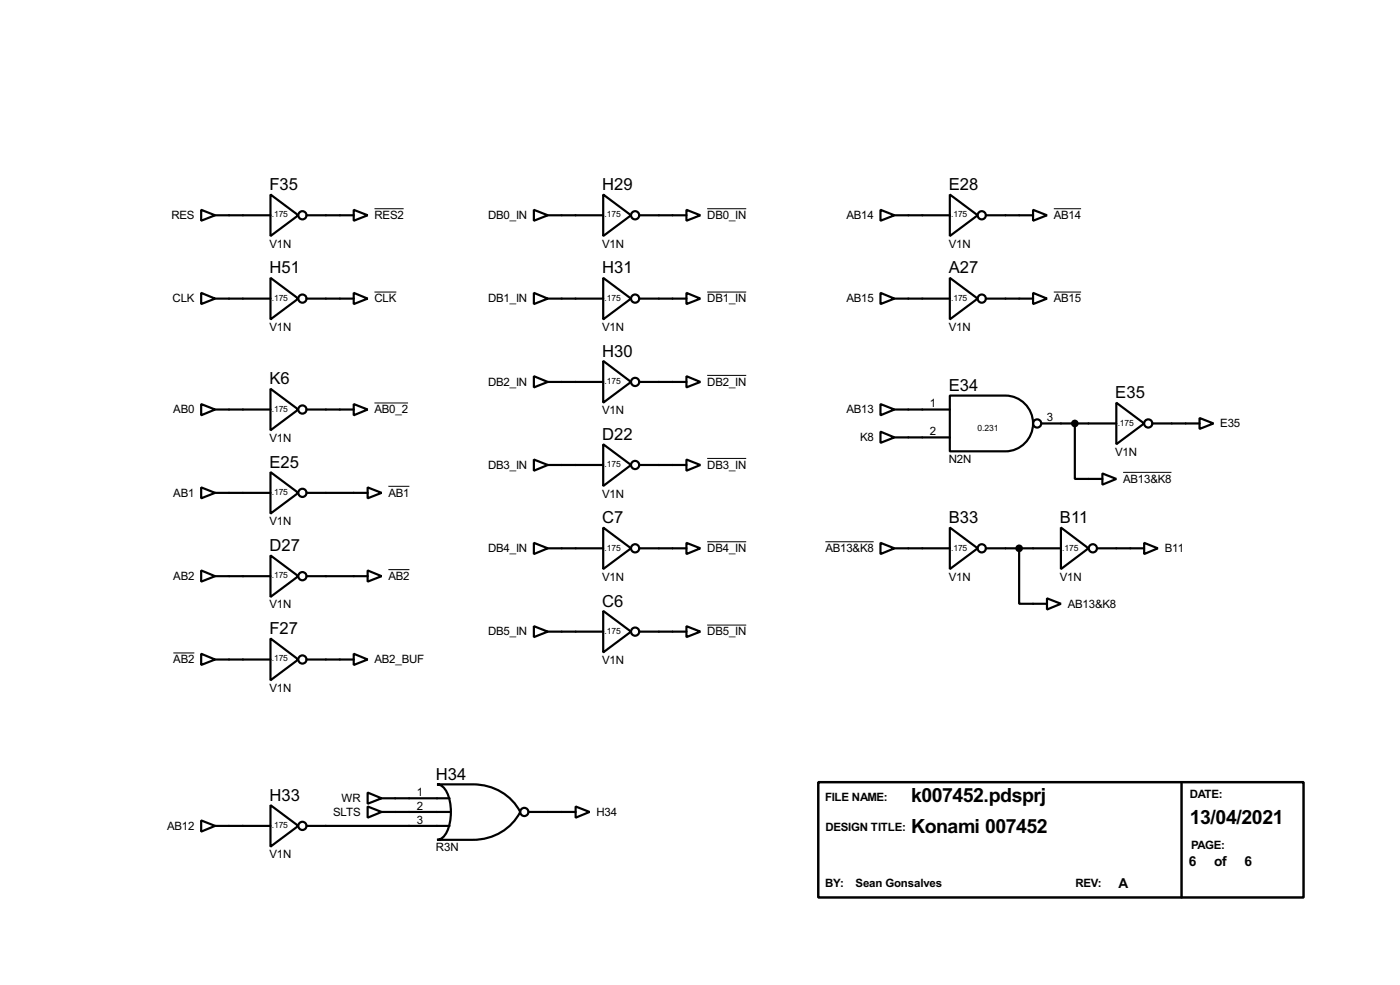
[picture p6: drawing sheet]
<svg xmlns="http://www.w3.org/2000/svg" width="256mm" height="180mm" viewBox="0 0 256 180" stroke-linecap="round" stroke-linejoin="round" font-family="sans-serif">
<g fill="none" stroke="#000" stroke-width=".4">
<path d="M36.9 38.4l2.5 1-2.5 1zM39.4 39.4h10.2M49.6 35.6l5.1 3.8-5.1 3.8zM56.2 39.4h8.6M64.8 38.4l2.6 1-2.6 1zM97.8 38.4l2.6 1-2.6 1zM100.4 39.4h10.1M110.5 35.6l5.1 3.8-5.1 3.8zM117.1 39.4h8.7M125.8 38.4l2.5 1-2.5 1zM161.3 38.4l2.6 1-2.6 1zM163.9 39.4h10.1"/>
<path d="M174 35.6l5.1 3.8-5.1 3.8zM180.6 39.4h8.7M189.3 38.4l2.5 1-2.5 1zM36.9 53.6l2.5 1.1-2.5 1zM39.4 54.7h10.2M49.6 50.9l5.1 3.8-5.1 3.8zM56.2 54.7h8.6M64.8 53.6l2.6 1.1-2.6 1zM97.8 53.6l2.6 1.1-2.6 1zM100.4 54.7h10.1M110.5 50.9l5.1 3.8-5.1 3.8zM117.1 54.7h8.7"/>
<path d="M125.8 53.6l2.5 1.1-2.5 1zM161.3 53.6l2.6 1.1-2.6 1zM163.9 54.7h10.1M174 50.9l5.1 3.8-5.1 3.8zM180.6 54.7h8.7M189.3 53.6l2.5 1.1-2.5 1zM36.9 74l2.5 1-2.5 1zM39.4 75h10.2M49.6 71.2l5.1 3.8-5.1 3.8zM56.2 75h8.6M64.8 74l2.6 1-2.6 1zM97.8 68.9l2.6 1-2.6 1z"/>
<path d="M100.4 69.9h10.1M110.5 66.1l5.1 3.8-5.1 3.8zM117.1 69.9h8.7M125.8 68.9l2.5 1-2.5 1zM161.3 74l2.6 1-2.6 1zM161.3 79l2.6 1.1-2.6 1zM163.9 75h10.1M174 72.4h10.2a5.1 5.1 0 0 1 5.1 5.1 5.1 5.1 0 0 1-5.1 5.1h-10.2zM190.8 77.5h13.7M196.9 77.5v10.2h5.1M204.5 73.7l5.1 3.8-5.1 3.8zM211.1 77.5h8.7"/>
<path d="M219.8 76.5l2.5 1-2.5 1zM36.9 89.2l2.5 1-2.5 1zM39.4 90.2h10.2M49.6 86.4l5.1 3.8-5.1 3.8zM56.2 90.2h11.2M67.4 89.2l2.5 1-2.5 1zM97.8 99.4l2.6 1-2.6 1zM97.8 84.1l2.6 1-2.6 1.1zM100.4 85.1h10.1M110.5 96.6l5.1 3.8-5.1 3.8zM110.5 81.3l5.1 3.8-5.1 3.9zM117.1 85.1h8.7"/>
<path d="M125.8 99.4l2.5 1-2.5 1zM125.8 84.1l2.5 1-2.5 1.1zM161.3 99.4l2.6 1-2.6 1zM163.9 80.1h10.1M174 96.6l5.1 3.8-5.1 3.8zM194.4 96.6l5 3.8-5 3.8zM202 86.7l2.5 1-2.5 1zM209.6 99.4l2.5 1-2.5 1zM36.9 119.7l2.5 1-2.5 1zM36.9 104.4l2.5 1.1-2.5 1zM39.4 105.5h10.2M49.6 116.9l5.1 3.8-5.1 3.8z"/>
<path d="M49.6 101.7l5.1 3.8-5.1 3.8zM56.2 105.5h11.2M64.8 119.7l2.6 1-2.6 1zM67.4 104.4l2.5 1.1-2.5 1zM97.8 114.6l2.6 1-2.6 1zM100.4 115.6h10.1M100.4 100.4h10.1M110.5 111.8l5.1 3.8-5.1 3.8zM117.1 115.6h8.7M117.1 100.4h8.7M125.8 114.6l2.5 1-2.5 1zM163.9 100.4h10.1"/>
<path d="M180.6 100.4h13.8M186.7 100.4v10.1h5.1M191.8 109.5l2.6 1-2.6 1.1zM201 100.4h8.6M39.4 120.7h10.2M56.2 120.7h8.6M36.9 150.2l2.5 1-2.5 1zM39.4 151.2h10.2M49.6 147.4l5.1 3.8-5.1 3.8zM56.2 151.2h26.2M67.4 145.1l2.5 1-2.5 1zM67.4 147.6l2.5 1-2.5 1.1z"/>
<path d="M69.9 146.1h12.5M69.9 148.6h12.5M80.1 143.6h6.6a9.6 9.6 0 0 1 8.6 5 9.6 9.6 0 0 1-8.6 5.1h-6.6a2.22 2.22 0 0 0 1.8-1.5 9 9 0 0 0-.4-7.8l-.9-.7zM96.8 148.6h8.7M105.5 147.6l2.5 1-2.5 1.1z"/>
<circle cx="55.4" cy="39.4" r=".75"/>
<circle cx="116.3" cy="39.4" r=".75"/>
<circle cx="179.8" cy="39.4" r=".75"/>
<circle cx="55.4" cy="54.7" r=".75"/>
<circle cx="116.3" cy="54.7" r=".75"/>
<circle cx="179.8" cy="54.7" r=".75"/>
<circle cx="55.4" cy="75" r=".75"/>
<circle cx="116.3" cy="69.9" r=".75"/>
<circle cx="190" cy="77.5" r=".75"/>
<circle cx="210.3" cy="77.5" r=".75"/>
<circle cx="55.4" cy="90.2" r=".75"/>
<circle cx="116.3" cy="85.1" r=".75"/>
<circle cx="55.4" cy="105.5" r=".75"/>
<circle cx="116.3" cy="100.4" r=".75"/>
<circle cx="116.3" cy="115.6" r=".75"/>
<circle cx="179.8" cy="100.4" r=".75"/>
<circle cx="200.2" cy="100.4" r=".75"/>
<circle cx="55.4" cy="120.7" r=".75"/>
<circle cx="55.4" cy="151.2" r=".75"/>
<circle cx="96" cy="148.6" r=".75"/>
</g>
<g fill="none" stroke="#000" stroke-width=".18">
<path d="M68.6 38.2h5.4M129.6 38.2h7.1M193.1 38.2h5M68.6 53.5h4M129.6 53.5h7.1M193.1 53.5h5M68.6 73.8h6.2M129.6 68.7h7.1M71.2 89h3.8M129.6 99.2h7.1M129.6 83.9h7.1M151.2 99.2h8.9"/>
<path d="M205.8 86.5h8.8M31.8 119.5h3.8M71.2 104.3h3.8M129.6 114.4h7.1"/>
</g>
<g fill="#000" stroke="#000" stroke-width=".4">
<circle cx="196.9" cy="77.5" r=".5"/>
<circle cx="186.7" cy="100.4" r=".5"/>
</g>
<path d="M149.9 143.2h88.9v21.1h-88.9zM216.5 143.2v21.1" fill="none" stroke="#000" stroke-width=".45"/>
<g font-size="4">
<text x="166.9" y="146.8">k007452.pdsprj</text>
<text x="166.9" y="152.5">Konami 007452</text>
<text x="218" y="150.8">13/04/2021</text>
</g>
<g font-size="3.4">
<text x="49.4" y="34.8">F35</text>
<text x="110.3" y="34.8">H29</text>
<text x="173.8" y="34.8">E28</text>
<text x="49.4" y="50.1">H51</text>
<text x="110.3" y="50.1">H31</text>
<text x="173.8" y="50.1">A27</text>
<text x="110.3" y="65.3">H30</text>
<text x="49.4" y="70.4">K6</text>
<text x="173.8" y="71.6">E34</text>
<text x="204.3" y="72.9">E35</text>
<text x="110.3" y="80.5">D22</text>
<text x="49.4" y="85.6">E25</text>
<text x="110.3" y="95.8">C7</text>
<text x="173.8" y="95.8">B33</text>
<text x="194.2" y="95.8">B11</text>
<text x="49.4" y="100.9">D27</text>
<text x="110.3" y="111">C6</text>
<text x="49.4" y="116.1">F27</text>
<text x="79.9" y="142.8">H34</text>
<text x="49.4" y="146.6">H33</text>
</g>
<g font-size="2.8">
<text x="217.8" y="158.5">6</text>
<text x="222.4" y="158.5">of</text>
<text x="228" y="158.5">6</text>
<text x="204.9" y="162.6">A</text>
</g>
<g font-size="2.4">
<text x="31.4" y="40.1">RES</text>
<text x="68.6" y="40.1">RES2</text>
<text x="89.4" y="40.1">DB0_IN</text>
<text x="129.6" y="40.1">DB0_IN</text>
<text x="155.1" y="40.1">AB14</text>
<text x="193.1" y="40.1">AB14</text>
<text x="49.4" y="45.3">V1N</text>
<text x="110.3" y="45.3">V1N</text>
<text x="173.8" y="45.3">V1N</text>
<text x="31.6" y="55.4">CLK</text>
<text x="68.6" y="55.4">CLK</text>
<text x="89.4" y="55.4">DB1_IN</text>
<text x="129.6" y="55.4">DB1_IN</text>
<text x="155.1" y="55.4">AB15</text>
<text x="193.1" y="55.4">AB15</text>
<text x="49.4" y="60.6">V1N</text>
<text x="110.3" y="60.6">V1N</text>
<text x="173.8" y="60.6">V1N</text>
<text x="89.4" y="70.6">DB2_IN</text>
<text x="129.6" y="70.6">DB2_IN</text>
<text x="31.8" y="75.7">AB0</text>
<text x="68.6" y="75.7">AB0_2</text>
<text x="110.3" y="75.8">V1N</text>
<text x="155.1" y="75.7">AB13</text>
<text x="170.4" y="74.6">1</text>
<text x="191.8" y="77.1">3</text>
<text x="49.4" y="80.8">V1N</text>
<text x="157.6" y="80.8">K8</text>
<text x="170.4" y="79.7">2</text>
<text x="204.3" y="83.4">V1N</text>
<text x="223.6" y="78.2">E35</text>
<text x="89.4" y="85.8">DB3_IN</text>
<text x="129.6" y="85.8">DB3_IN</text>
<text x="173.8" y="84.7">N2N</text>
<text x="205.8" y="88.4">AB13&amp;K8</text>
<text x="31.8" y="90.9">AB1</text>
<text x="71.2" y="90.9">AB1</text>
<text x="110.3" y="91.1">V1N</text>
<text x="49.4" y="96.1">V1N</text>
<text x="89.4" y="101.1">DB4_IN</text>
<text x="129.6" y="101.1">DB4_IN</text>
<text x="151.2" y="101.1">AB13&amp;K8</text>
<text x="213.4" y="101.1">B11</text>
<text x="31.8" y="106.2">AB2</text>
<text x="71.2" y="106.2">AB2</text>
<text x="110.3" y="106.3">V1N</text>
<text x="173.8" y="106.3">V1N</text>
<text x="194.2" y="106.3">V1N</text>
<text x="49.4" y="111.4">V1N</text>
<text x="195.6" y="111.2">AB13&amp;K8</text>
<text x="89.4" y="116.3">DB5_IN</text>
<text x="129.6" y="116.3">DB5_IN</text>
<text x="31.8" y="121.4">AB2</text>
<text x="68.6" y="121.4">AB2_BUF</text>
<text x="110.3" y="121.5">V1N</text>
<text x="49.4" y="126.6">V1N</text>
<text x="61.1" y="149.3">SLTS</text>
<text x="62.6" y="146.8">WR</text>
<text x="76.4" y="145.7">1</text>
<text x="76.4" y="148.2">2</text>
<text x="109.3" y="149.3">H34</text>
<text x="151.2" y="146.6">FILE NAME:</text>
<text x="218" y="146.1">DATE:</text>
<text x="30.6" y="151.9">AB12</text>
<text x="76.4" y="150.8">3</text>
<text x="79.9" y="155.8">R3N</text>
<text x="151.2" y="152">DESIGN TITLE:</text>
<text x="218.2" y="155.5">PAGE:</text>
<text x="49.4" y="157.1">V1N</text>
<text x="151.2" y="162.3">BY:</text>
<text x="156.8" y="162.3">Sean Gonsalves</text>
<text x="197" y="162.4">REV:</text>
</g>
<g font-size="1.8">
<text x="49.8" y="39.8">.175</text>
<text x="110.8" y="39.8">.175</text>
<text x="174.3" y="39.8">.175</text>
<text x="49.8" y="55">.175</text>
<text x="110.8" y="55">.175</text>
<text x="174.3" y="55">.175</text>
<text x="110.8" y="70.2">.175</text>
<text x="49.8" y="75.4">.175</text>
<text x="204.8" y="77.9">.175</text>
<text x="179.1" y="78.9">0.231</text>
<text x="110.8" y="85.5">.175</text>
<text x="49.8" y="90.6">.175</text>
<text x="110.8" y="100.8">.175</text>
<text x="174.3" y="100.8">.175</text>
<text x="194.6" y="100.8">.175</text>
<text x="49.8" y="105.8">.175</text>
<text x="110.8" y="116">.175</text>
<text x="49.8" y="121.1">.175</text>
<text x="49.8" y="151.6">.175</text>
</g>
</svg>
